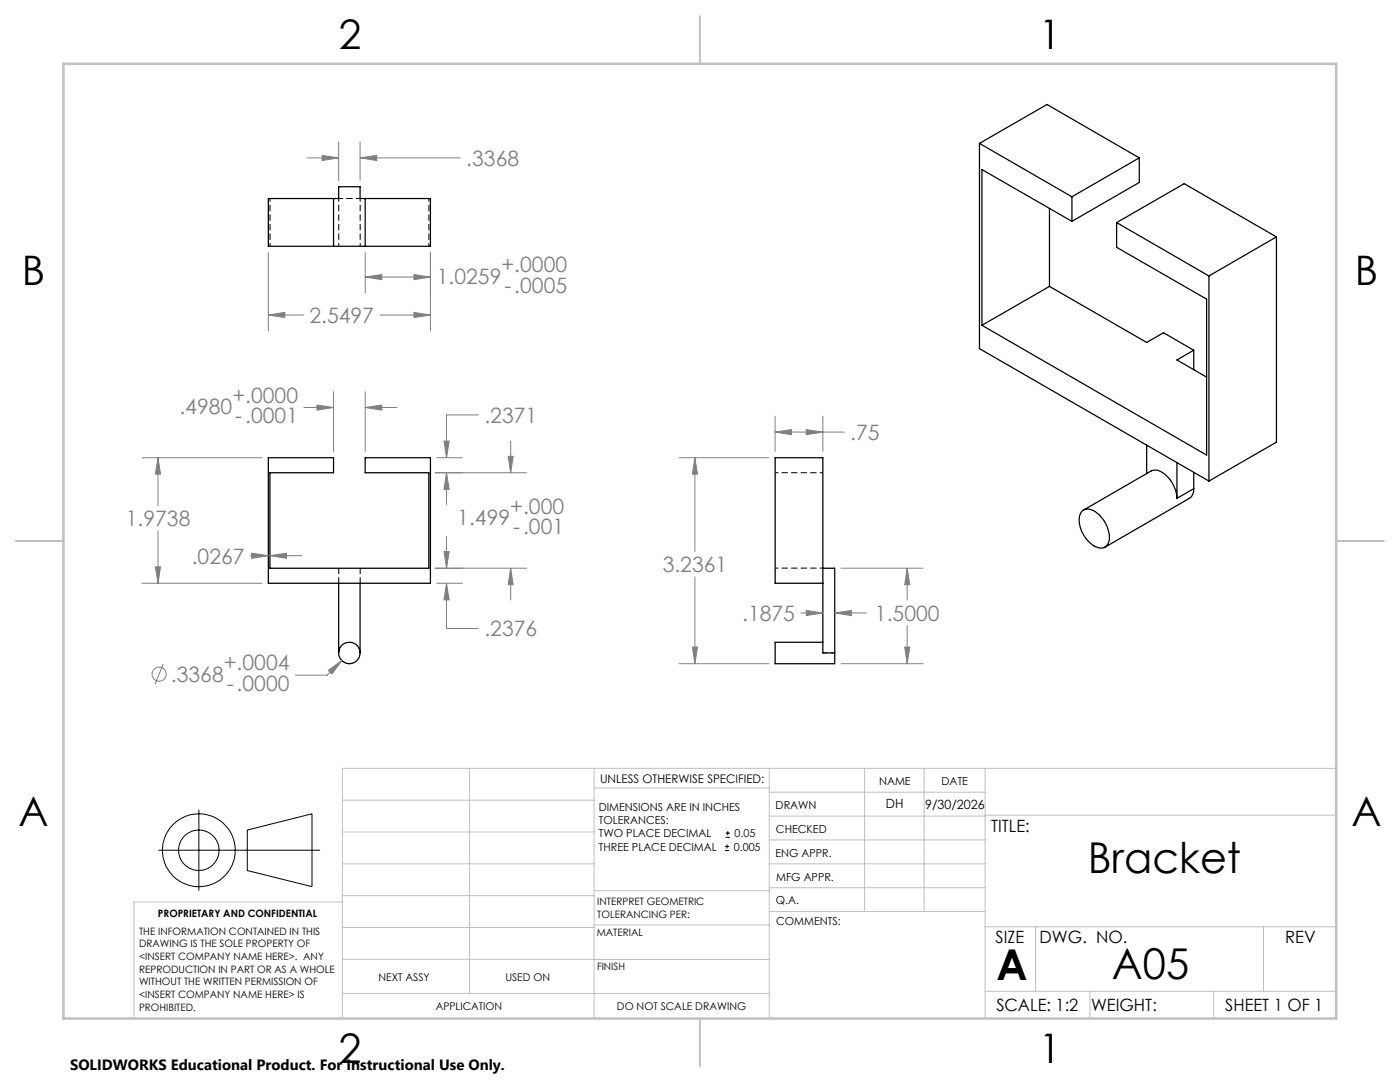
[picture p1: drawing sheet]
<svg xmlns="http://www.w3.org/2000/svg" width="279mm" height="216mm" viewBox="0 0 279 216" stroke-linecap="round" stroke-linejoin="round" font-family="sans-serif">
<g fill="none" stroke="#000" stroke-width=".25">
<path d="M53.6 39.6h14v-2.3h4.3v2.3h14v9.5h-32.3zM66.6 39.6v9.5M72.9 39.6v9.5M195.5 28.6l18.4 10.7M195.5 28.6l13.5-7.8 18.4 10.7M195.5 28.6v41l45.8 26.4M213.9 39.3v4.9M227.4 31.5l-13.5 7.8M227.4 31.5v4.9l-13.5 7.8M209.4 57.2l-13.4 7.7M209.4 57.2l19.4 11.1 3.4-1.9 6 3.5M209.4 41.6v15.6"/>
<path d="M213.9 44.2l-17.9-10.4v31.1M222.8 44.4l18.5 10.7M222.8 44.4l13.5-7.7 18.4 10.6M222.8 44.4v5l18 10.3v31.1l-44.8-25.9M241.3 55.1v40.9M254.7 47.3v40.9l-13.4 7.8M254.7 47.3l-13.4 7.8M238.2 69.9l-3.3 1.9 5.9 3.4M238.2 69.9v3.9M53.6 91.3h13v3h-12.7v19.1h31.7v-19.1h-12.7v-3h13v25.1h-32.3zM228.8 88.8v5.7M234.9 99.4a6.2 6.2 0 0 0-4-5.6l-1.2 .2-13.4 7.8"/>
<path d="M234.9 92.3v7.1M238.2 97.5l-.2 1.2-.7 .7-16.8 9.8M238.2 94.3v3.2M238.2 97.5l-3.3 1.9M67.6 116.4v13.9M71.9 116.4v13.9M164.2 116.4h-9.5v-25.1h9.5v39h2.4M164.2 113.4h2.4v16.9M215.8 102.1a1.98 1.98 0 0 1 2.8 0 6.5 6.5 0 0 1 2.7 5.9 1.8 1.8 0 0 1-2.9 1 6.2 6.2 0 0 1-2.9-6.2zM164.2 128.2h-9.5v4.2h11.9v-2.1"/>
<circle cx="69.7" cy="130.3" r="2.14"/>
</g>
<path d="M67.6 116.4v-3M71.9 113.4v3" fill="none" stroke="#000" stroke-width=".2" stroke-dasharray="1.3 .6" stroke-dashoffset=".1" stroke-linecap="butt"/>
<path d="M67.6 39.6v9.5M53.9 49.1v-9.5M71.9 49.1v-9.5M85.6 49.1v-9.5M154.7 94.3h9.5M154.7 113.4h9.5" fill="none" stroke="#000" stroke-width=".2" stroke-dasharray="1.3 .6" stroke-dashoffset=".6" stroke-linecap="butt"/>
<path d="M67.6 39.6h4.3M166.6 130.3h-2.4" fill="none" stroke="#000" stroke-width=".2" stroke-dasharray="1.3 .6" stroke-dashoffset=".4" stroke-linecap="butt"/>
<g fill="none" stroke="#808080" stroke-width=".2">
<path d="M32.6 132.5l-1.7 4M65.5 133.8l2.7-2-1.9 2.7zM68.2 131.8l-2.9 2.9h-6.4"/>
<circle cx="31.8" cy="134.5" r="1.4"/>
</g>
<g fill="none" stroke="#c0c0c0" stroke-width=".2">
<path d="M68.3 159.7h50.3M93.7 153.3v44.9M118.6 153.3v49.9M118.6 157.2h34.9M153.5 153.3v49.9M153.5 158.1h43.1M172.5 153.3v28.6M184.4 153.3v28.6M196.6 153.3v49.9M266.7 153.3h-198.4v49.9M68.3 178.7h50.3M68.3 172.4h50.3"/>
<path d="M68.3 166h50.3M68.3 180h-41.6v23.2M118.6 177.7h35M153.5 167.6h43.1M153.5 162.8h43.1M153.5 172.4h43.1M153.5 177.1h43.1M196.6 162.7h70.1M68.3 198.2h85.2M68.3 191.4l85.2 .1M68.3 185.1h50.3M118.6 184.6h35"/>
<path d="M153.6 181.9h43M196.6 197.8h70.1M196.6 184.9h70.1M206.7 184.9v12.9M217.5 197.8v5.4M242.2 197.8v5.4M252.2 184.9v12.9"/>
</g>
<path d="M139.7 3.2v9.5M3.1 107.9h9.6M266.7 107.9h9.5M139.7 203.2v9.6" fill="none" stroke="#c0c0c0" stroke-width=".25"/>
<path d="M12.7 12.7h254v190.5h-254z" fill="none" stroke="#c0c0c0" stroke-width=".5"/>
<path d="M65.5 133.8l2.7-2-1.9 2.7z" fill="#808080"/>
<path d="M28.4 91.3h23.9M31.5 91.3l.5 3.3h-1zM31.5 91.3v9.6M28.4 116.4h23.9M31.5 105.9v10.5" fill="none" stroke="#808080" stroke-width=".2"/>
<path d="M31.5 91.3l.5 3.3h-1z" fill="#808080"/>
<path d="M31 113.1h1l-.5 3.3z" fill="none" stroke="#808080" stroke-width=".2"/>
<path d="M31 113.1h1l-.5 3.3z" fill="#808080"/>
<path d="M86.9 94.3h5.4M87.2 91.3h5.1M88.6 88h1l-.5 3.3zM89.1 94.3v6.4M95.5 82.8h-6.4v8.5" fill="none" stroke="#808080" stroke-width=".2"/>
<path d="M88.6 88h1l-.5 3.3z" fill="#808080"/>
<path d="M89.1 94.3l.5 3.3h-1z" fill="none" stroke="#808080" stroke-width=".2"/>
<path d="M89.1 94.3l.5 3.3h-1z" fill="#808080"/>
<path d="M86.9 113.4h5.4M87.2 116.4h5.1M88.6 110.1h1l-.5 3.3zM89.1 116.4v9h6.4M89.1 107v6.4" fill="none" stroke="#808080" stroke-width=".2"/>
<path d="M88.6 110.1h1l-.5 3.3z" fill="#808080"/>
<path d="M89.1 116.4l.5 3.3h-1z" fill="none" stroke="#808080" stroke-width=".2"/>
<path d="M89.1 116.4l.5 3.3h-1z" fill="#808080"/>
<path d="M50 110.9h3.6M50.2 110.4l3.4 .5-3.4 .5zM53.9 110.9h6.3" fill="none" stroke="#808080" stroke-width=".2"/>
<path d="M50.2 110.4l3.4 .5-3.4 .5z" fill="#808080"/>
<path d="M53.9 110.9l3.3-.5v1z" fill="none" stroke="#808080" stroke-width=".2"/>
<path d="M53.9 110.9l3.3-.5v1z" fill="#808080"/>
<path d="M66.6 78.1v12M72.9 78.1v12M60.6 81.3h6M63.3 80.8l3.3 .5-3.3 .5zM72.9 81.3h6.3" fill="none" stroke="#808080" stroke-width=".2"/>
<path d="M63.3 80.8l3.3 .5-3.3 .5z" fill="#808080"/>
<path d="M72.9 81.3l3.3-.5v1z" fill="none" stroke="#808080" stroke-width=".2"/>
<path d="M72.9 81.3l3.3-.5v1z" fill="#808080"/>
<path d="M86.9 94.3h18.2M101.4 91.1h1l-.5 3.2zM101.9 88v6.3M86.9 113.4h18.2M101.9 113.4v6.3" fill="none" stroke="#808080" stroke-width=".2"/>
<path d="M101.4 91.1h1l-.5 3.2z" fill="#808080"/>
<path d="M101.9 113.4l.5 3.3h-1z" fill="none" stroke="#808080" stroke-width=".2"/>
<path d="M101.9 113.4l.5 3.3h-1z" fill="#808080"/>
<path d="M61.2 31.5h6.4M64.3 31l3.3 .5-3.3 .5zM67.6 28.3v7.7M71.9 28.3v7.7M71.9 31.5h20" fill="none" stroke="#808080" stroke-width=".2"/>
<path d="M64.3 31l3.3 .5-3.3 .5z" fill="#808080"/>
<path d="M71.9 31.5l3.3-.5v1z" fill="none" stroke="#808080" stroke-width=".2"/>
<path d="M71.9 31.5l3.3-.5v1z" fill="#808080"/>
<path d="M53.6 50.4v15.6M85.9 50.4v15.6M53.6 62.9l3.2-.6v1.1zM53.6 62.9h7M75.8 62.9h10.1" fill="none" stroke="#808080" stroke-width=".2"/>
<path d="M53.6 62.9l3.2-.6v1.1z" fill="#808080"/>
<path d="M82.6 62.3l3.3 .6-3.3 .5z" fill="none" stroke="#808080" stroke-width=".2"/>
<path d="M82.6 62.3l3.3 .6-3.3 .5z" fill="#808080"/>
<path d="M72.9 55.3l3.3-.5v1zM72.9 50.4v8.1M72.9 55.3h13.1M85.9 50.4v8.1" fill="none" stroke="#808080" stroke-width=".2"/>
<path d="M72.9 55.3l3.3-.5v1z" fill="#808080"/>
<path d="M82.6 54.8l3.3 .5-3.3 .5z" fill="none" stroke="#808080" stroke-width=".2"/>
<path d="M82.6 54.8l3.3 .5-3.3 .5z" fill="#808080"/>
<path d="M159.8 122.3h4.4M160.9 121.8l3.3 .5-3.3 .5zM166.6 122.3h6.3" fill="none" stroke="#808080" stroke-width=".2"/>
<path d="M160.9 121.8l3.3 .5-3.3 .5z" fill="#808080"/>
<path d="M166.6 122.3l3.3-.5v1z" fill="none" stroke="#808080" stroke-width=".2"/>
<path d="M166.6 122.3l3.3-.5v1z" fill="#808080"/>
<path d="M154.7 86.2l3.3-.5v1zM154.7 83v7.1M154.7 86.2h13.8M164.2 83v7.1" fill="none" stroke="#808080" stroke-width=".2"/>
<path d="M154.7 86.2l3.3-.5v1z" fill="#808080"/>
<path d="M160.9 85.7l3.3 .5-3.3 .5z" fill="none" stroke="#808080" stroke-width=".2"/>
<path d="M160.9 85.7l3.3 .5-3.3 .5z" fill="#808080"/>
<path d="M167.9 113.4h16.3M181 113.4l.6 3.3h-1zM181 113.4v6.3M167.9 132.4h16.3M181 124.8v7.6" fill="none" stroke="#808080" stroke-width=".2"/>
<path d="M181 113.4l.6 3.3h-1z" fill="#808080"/>
<path d="M180.6 129.1h1l-.6 3.3z" fill="none" stroke="#808080" stroke-width=".2"/>
<path d="M180.6 129.1h1l-.6 3.3z" fill="#808080"/>
<path d="M135.5 91.3h17.9M138.7 91.3l.5 3.3h-1zM138.7 91.3v18.8M138.7 115.1v17.3M135.5 132.4h17.9" fill="none" stroke="#808080" stroke-width=".2"/>
<path d="M138.7 91.3l.5 3.3h-1z" fill="#808080"/>
<path d="M138.2 129.1h1l-.5 3.3z" fill="none" stroke="#808080" stroke-width=".2"/>
<path d="M138.2 129.1h1l-.5 3.3z" fill="#808080"/>
<g fill="none" stroke="#000" stroke-width=".2">
<path d="M31.6 169.7h32.3M39.7 161.6v16.1M49.4 165.6l12.9-3.2v14.5l-12.9-3.2zM144.7 169.7h.8M144.7 168.9h.8M144.8 167.1h.9M144.8 166.2h.9M145.1 168.5v.8M145.2 165.8v.9"/>
<circle cx="39.7" cy="169.7" r="4"/>
<circle cx="39.7" cy="169.7" r="7.3"/>
</g>
<g font-size="8.5">
<text x="217.1" y="174.2">Bracket</text>
<text x="198.9" y="195.5">A</text>
<text x="221.9" y="195.4">A05</text>
</g>
<g font-size="8.1">
<text x="67.6" y="9.7">2</text>
<text x="207.3" y="9.7">1</text>
<text x="4.4" y="57">B</text>
<text x="270.4" y="57">B</text>
<text x="3.7" y="164.9">A</text>
<text x="269.7" y="164.9">A</text>
<text x="67.6" y="212.2">2</text>
<text x="207.3" y="212.2">1</text>
</g>
<g font-size="4.2" fill="#808080">
<text x="93.1" y="33.1">.3368</text>
<text x="87.2" y="56.6">1.0259</text>
<text x="100.1" y="54.4">+.0000</text>
<text x="100.7" y="58.5">-.0005</text>
<text x="61.7" y="64.4">2.5497</text>
<text x="35.8" y="82.7">.4980</text>
<text x="46.4" y="80.4">+.0000</text>
<text x="47" y="84.5">-.0001</text>
<text x="96.7" y="84.4">.2371</text>
<text x="169.7" y="87.8">.75</text>
<text x="25.1" y="105">1.9738</text>
<text x="91.3" y="104.8">1.499</text>
<text x="101.8" y="102.5">+.000</text>
<text x="102.4" y="106.6">-.001</text>
<text x="38.3" y="112.5">.0267</text>
<text x="132.3" y="114.2">3.2361</text>
<text x="148.1" y="123.9">.1875</text>
<text x="174.6" y="123.9">1.5000</text>
<text x="96.7" y="127">.2376</text>
<text x="34.1" y="136.1">.3368</text>
<text x="44.7" y="133.8">+.0004</text>
<text x="45.2" y="137.9">-.0000</text>
</g>
<g font-size="3.4">
<text x="197.8" y="166">TITLE:</text>
<text x="198.7" y="188.1">SIZE</text>
<text x="207.5" y="188.1">DWG. NO.</text>
<text x="256.5" y="188.2">REV</text>
<text x="198.8" y="201.7">SCALE: 1:2</text>
<text x="217.7" y="201.8">WEIGHT:</text>
<text x="244.5" y="201.7">SHEET 1 OF 1</text>
</g>
<text font-size="3" x="14" y="213.5">SOLIDWORKS Educational Product. For Instructional Use Only.</text>
<g font-size="2.5">
<text x="176.8" y="161.3">DH</text>
<text x="184.6" y="161.4">9/30/2026</text>
</g>
<text font-size="2.4" x="119.8" y="156.2">UNLESS OTHERWISE SPECIFIED:</text>
<g font-size="2.2">
<text x="119.5" y="161.8">DIMENSIONS ARE IN INCHES</text>
<text x="154.8" y="161.4">DRAWN</text>
<text x="175.4" y="156.6">NAME</text>
<text x="187.9" y="156.7">DATE</text>
<text x="119.5" y="164.4">TOLERANCES:</text>
<text x="119.5" y="167.1">TWO PLACE DECIMAL</text>
<text x="146.6" y="167.1">0.05</text>
<text x="154.9" y="166.3">CHECKED</text>
<text x="119.5" y="169.7">THREE PLACE DECIMAL</text>
<text x="146.4" y="169.7">0.005</text>
<text x="154.8" y="170.9">ENG APPR.</text>
<text x="154.9" y="175.7">MFG APPR.</text>
<text x="154.9" y="180.4">Q.A.</text>
<text x="154.9" y="184.6">COMMENTS:</text>
</g>
<g font-size="2.1">
<text x="75.5" y="195.7">NEXT ASSY</text>
<text x="100.9" y="195.7">USED ON</text>
<text x="86.9" y="201.5">APPLICATION</text>
<text x="123.1" y="201.6">DO NOT SCALE DRAWING</text>
</g>
<g font-size="2">
<text x="31.5" y="182.9">PROPRIETARY AND CONFIDENTIAL</text>
<text x="119.2" y="180.6">INTERPRET GEOMETRIC</text>
<text x="119.2" y="183.1">TOLERANCING PER:</text>
<text x="27.8" y="186.5">THE INFORMATION CONTAINED IN THIS</text>
<text x="27.8" y="189">DRAWING IS THE SOLE PROPERTY OF</text>
<text x="27.8" y="191.6">&lt;INSERT COMPANY NAME HERE&gt;. ANY</text>
<text x="119.1" y="186.7">MATERIAL</text>
<text x="27.8" y="194.1">REPRODUCTION IN PART OR AS A WHOLE</text>
<text x="27.8" y="196.6">WITHOUT THE WRITTEN PERMISSION OF</text>
<text x="119.1" y="193.5">FINISH</text>
<text x="27.8" y="199.1">&lt;INSERT COMPANY NAME HERE&gt; IS</text>
<text x="27.8" y="201.7">PROHIBITED.</text>
</g>
</svg>
